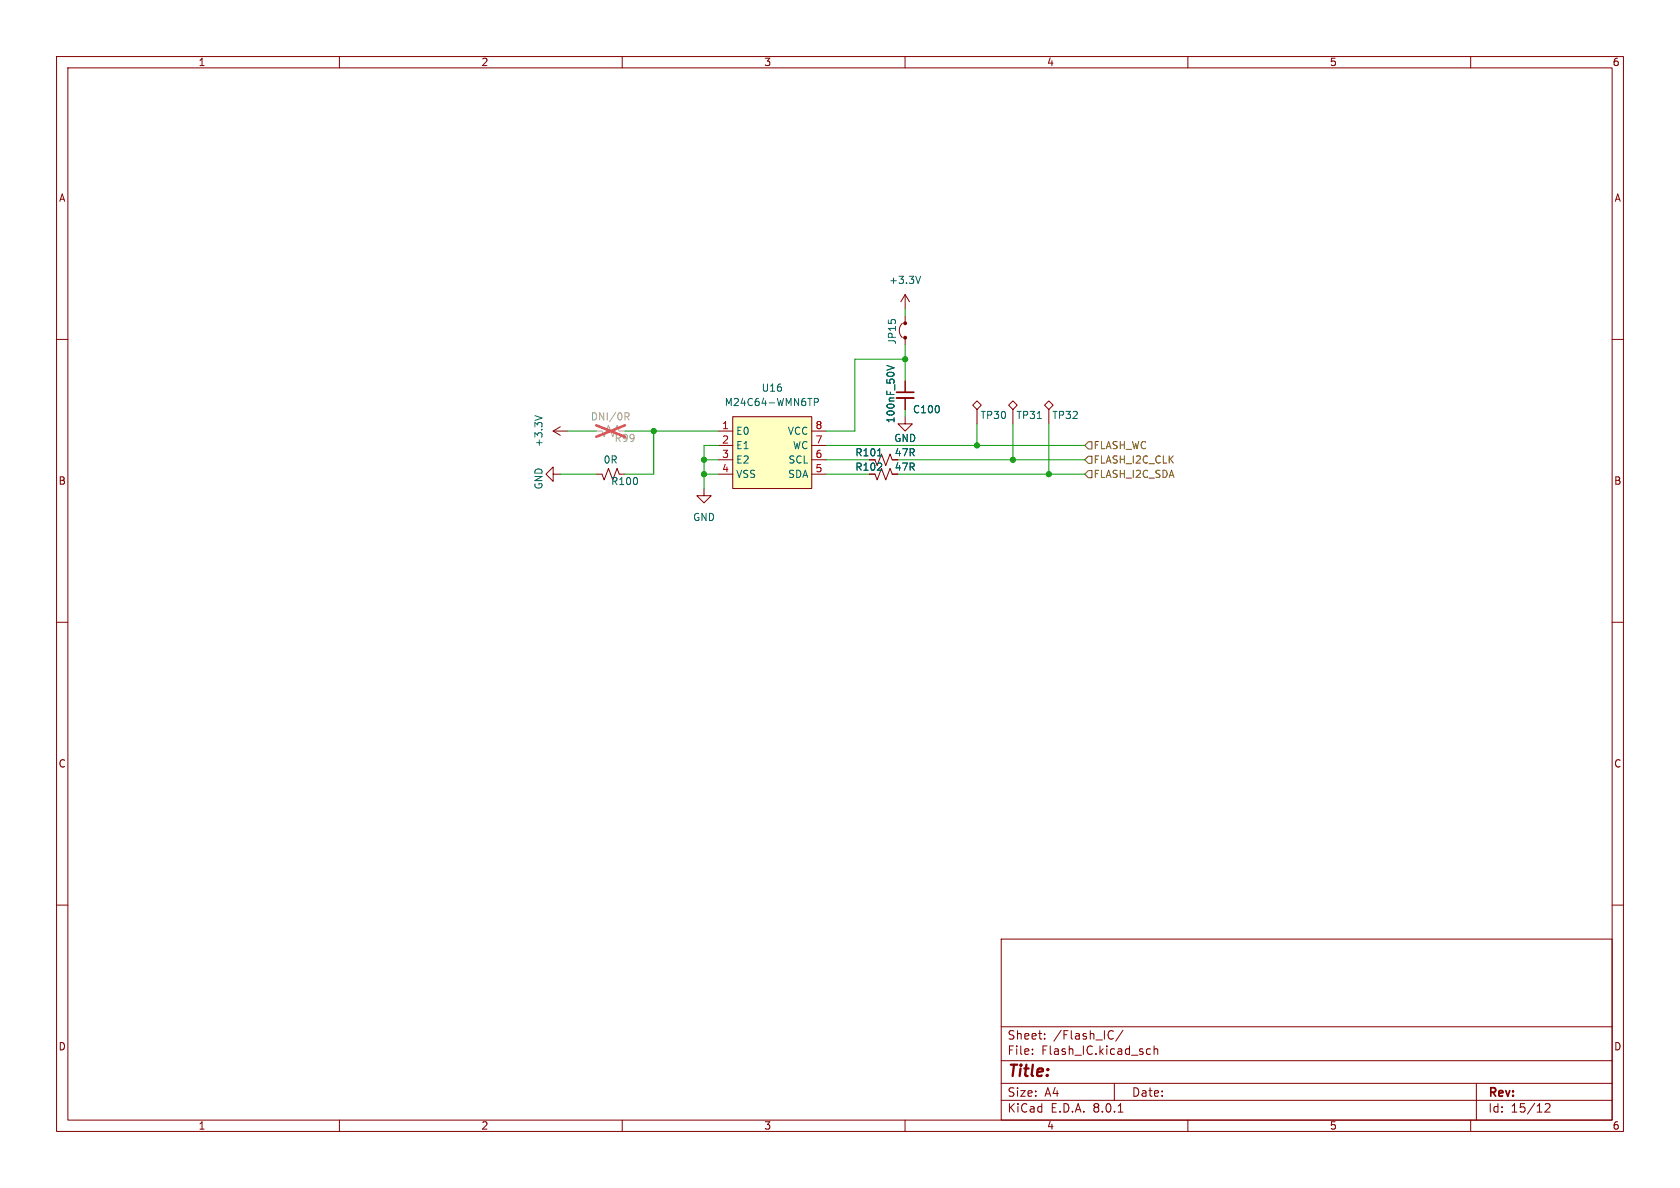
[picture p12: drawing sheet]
<svg xmlns="http://www.w3.org/2000/svg" width="297mm" height="210mm" viewBox="0 0 297 210" stroke-linecap="round" stroke-linejoin="round" font-family="sans-serif">
<g fill="none" stroke="#840000" stroke-width=".18">
<path d="M10 10h277v190h-277zM12 12h273v186h-273zM60 10v2M110 10v2M160 10v2M210 10v2M260 10v2M10 60h2M285 60h2M97.8 76.2h2.5M97.8 76.2l1.3 .8M99.1 75.4l-1.3 .8"/>
<path d="M154.7 81.3l.4 1 .7-2 .8 2 .8-2 .3 1M10 110h2M285 110h2M10 160h2M285 160h2M177 166h108v32h-108zM60 198v2M110 198v2M160 198v2M177 194.5h108M177 191.5h108M177 187.5h108"/>
<path d="M177 181.5h108M182.5 186.3v.1M182.5 185.5v.1M184.7 183.6v.1M184.7 182.8v.1M196.4 182.2l.4 .1M196.8 183.6l-.4 .1M197 191.5v3M197.7 196.6h.8M198.5 182.1l-1.3 2M202.8 186.3h.6M202.8 185.5h.6"/>
<path d="M204 185.5l.2-.1 .4 .1 .1 .9M204 184.9v1.5M210 198v2M260 198v2M261 191.5v6.5M273.2 195.2l.5-.1 .3 .1v.3l-.9 1.1h.9"/>
</g>
<path d="M94.6 73.5l1.2 .4M155.2 80.6h.7" fill="none" stroke="#006464" stroke-width=".18"/>
<path d="M105.4 76.2h1l.4 1 .8-2 .7 2 .8-2 .4 1h1" fill="none" stroke="#a1a1a1" stroke-width=".18"/>
<path d="M110.5 73h.5l.2 .2-.1 .4h-.6M110.8 73.6l.4 .6" fill="none" stroke="#989898" stroke-width=".18"/>
<path d="M105.4 75.2l5.1 2M110.5 75.2l-5.1 2" fill="none" stroke="#e75356" stroke-width=".46"/>
<path d="M129.5 73.7h14v12.7h-14z" fill="#ffffc2"/>
<g fill="none" stroke="#840000" stroke-width=".18">
<path d="M159.5 57.2a1.79 1.79 0 0 0 0 2.5M160 52.1v2.5M160 55.9v1.3M160 59.7v1.3M160 52.1l.8 1.2M160 52.1l-.7 1.2M127 76.2h2.5M127 78.7h2.5M129.5 73.7h14v12.7h-14zM143.5 76.2h2.5M143.5 78.7h2.5M160 73.7v1.2h1.3l-1.3 1.3-1.3-1.3h1.3"/>
<path d="M160 67.3v2M160 70.4v2M172 71.6l.7-.7 .8 .7-.8 .8zM172.7 72.4v2.5M178.3 71.6l.8-.7 .7 .7-.7 .8zM179.1 72.4v2.5M184.7 71.6l.7-.7 .8 .7-.8 .8zM185.4 72.4v2.5M97.8 83.8v-1.2l-1.3 1.2 1.3 1.3v-1.3h1.3M105.4 83.8h1l.4 1 .8-2 .7 2 .8-2 .4 1h1M124.5 86.4v1.2h1.2l-1.2 1.3-1.3-1.3h1.3M127 81.3h2.5"/>
<path d="M127 83.8h2.5M143.5 81.3h2.5M143.5 83.8h2.5M154.7 83.8l.4 1 .7-2 .8 2 .8-2 .3 1"/>
</g>
<path d="M162.7 48.8l-.4 1.3M142.8 70.4h.7M144 71.1l.6-.1 .1-.1-.1-.3-.6-.2v1.3M156.8 64.6l1.3 .4-1.3 .4M183.4 74h.7M155.2 80.6h.7" fill="none" stroke="#006464" stroke-width=".18"/>
<path d="M158.5 70.4h3" fill="none" stroke="#840000" stroke-width=".33"/>
<path d="M158.5 69.3h3" fill="none" stroke="#840000" stroke-width=".3"/>
<g fill="#840000" stroke="#840000" stroke-width=".18">
<circle cx="160" cy="59.7" r=".25"/>
<circle cx="160" cy="57.1" r=".25"/>
</g>
<path d="M192.4 78.1h.6v1.3h-.6l-.6-.7zM192.4 83.2h.6v1.3h-.6l-.6-.7zM192.4 80.6h.6v1.3h-.6l-.6-.6z" fill="none" stroke="#725600" stroke-width=".18"/>
<g fill="none" stroke="#009600" stroke-width=".18">
<path d="M160 54.6v1.3M100.3 76.2h5.1M110.5 76.2h16.5M115.6 76.2v7.6h-5.1M127 78.7h-2.5v7.7M146 78.7h45.8M160 63.5h-8.9v12.7h-5.1M160 61v6.3M160 72.4v1.3M172.7 74.9v3.8M179.1 74.9v6.4M185.4 74.9v8.9"/>
<path d="M99.1 83.8h6.3M124.5 81.3h2.5M124.5 83.8h2.5M146 81.3h7.7M146 83.8h7.7M158.7 81.3h33.1M158.7 83.8h33.1"/>
</g>
<g fill="#009600" stroke="#009600" stroke-width=".18">
<circle cx="185.4" cy="83.8" r=".46"/>
<circle cx="179.1" cy="81.3" r=".46"/>
<circle cx="160" cy="63.5" r=".46"/>
<circle cx="172.7" cy="78.7" r=".46"/>
<circle cx="115.6" cy="76.2" r=".46"/>
<circle cx="124.5" cy="83.8" r=".46"/>
<circle cx="124.5" cy="81.3" r=".46"/>
</g>
<text font-size="2.8" fill="#840000" x="178" y="190.9">Title:</text>
<g font-size="2.1" fill="#840000">
<text x="178" y="184">Sheet:</text>
<text x="186.2" y="184">/Flash_IC/</text>
<text x="178" y="186.7">File:</text>
<text x="184.1" y="186.7">Flash_IC.kicad_sch</text>
<text x="178" y="196.9">KiCad</text>
<text x="178" y="194.1">Size:</text>
<text x="184.7" y="194.1">A4</text>
<text x="185.7" y="196.9">E.D.A.</text>
<text x="193.3" y="196.9">8.0.1</text>
<text x="200" y="194.1">Date:</text>
<text x="263" y="194.3">Rev:</text>
<text x="263" y="196.9">Id:</text>
<text x="267.1" y="196.9">15/12</text>
</g>
<g font-size="1.8" fill="#840000">
<text x="35" y="11.9">1</text>
<text x="85" y="11.9">2</text>
<text x="135" y="11.9">3</text>
<text x="185" y="11.9">4</text>
<text x="235" y="11.9">5</text>
<text x="285" y="11.9">6</text>
<text x="10.3" y="35.9">A</text>
<text x="285.3" y="35.9">A</text>
<text x="151.1" y="80.9">R101</text>
<text x="151.1" y="83.4">R102</text>
<text x="158.1" y="80.9">47R</text>
<text x="158.1" y="83.4">47R</text>
<text x="10.3" y="85.9">B</text>
<text x="285.3" y="85.9">B</text>
<text x="10.3" y="135.9">C</text>
<text x="285.3" y="135.9">C</text>
<text x="10.3" y="185.9">D</text>
<text x="285.3" y="185.9">D</text>
<text x="35" y="199.9">1</text>
<text x="85" y="199.9">2</text>
<text x="135" y="199.9">3</text>
<text x="185" y="199.9">4</text>
<text x="235" y="199.9">5</text>
<text x="285" y="199.9">6</text>
</g>
<g font-size="1.8" fill="#006464">
<text x="157.1" y="50.4">+3.3V</text>
<text x="158.6" y="61" transform="rotate(-90 158.6 61)">JP15</text>
<text x="128" y="72">M24C64-WMN6TP</text>
<text x="134.5" y="69.4">U16</text>
<text x="130" y="77.1">E0</text>
<text x="139.2" y="77.1">VCC</text>
<text x="158.3" y="74.9" transform="rotate(-90 158.3 74.9)">100nF_50V</text>
<text x="161.3" y="73.3">C100</text>
<text x="173.2" y="74.3">TP30</text>
<text x="179.6" y="74.3">TP31</text>
<text x="185.9" y="74.3">TP32</text>
<text x="96.1" y="79.1" transform="rotate(-90 96.1 79.1)">+3.3V</text>
<text x="106.6" y="82.1">0R</text>
<text x="130" y="79.6">E1</text>
<text x="130" y="82.1">E2</text>
<text x="139.3" y="82.1">SCL</text>
<text x="140.1" y="79.6">WC</text>
<text x="158" y="78.3">GND</text>
<text x="96.1" y="86.6" transform="rotate(-90 96.1 86.6)">GND</text>
<text x="107.9" y="86">R100</text>
<text x="130" y="84.7">VSS</text>
<text x="139.2" y="84.7">SDA</text>
<text x="122.4" y="92.3">GND</text>
</g>
<g font-size="1.8" fill="#989898">
<text x="104.3" y="74.5">DNI/0R</text>
<text x="108.5" y="78.3">R99</text>
</g>
<g font-size="1.8" fill="#a90000">
<text x="127.6" y="75.9">1</text>
<text x="144.1" y="75.9">8</text>
<text x="127.6" y="78.5">2</text>
<text x="127.6" y="81">3</text>
<text x="127.6" y="83.6">4</text>
<text x="144.1" y="83.6">5</text>
<text x="144.1" y="81">6</text>
<text x="144.1" y="78.5">7</text>
</g>
<g font-size="1.8" fill="#725600">
<text x="193.2" y="82.1">FLASH_I2C_CLK</text>
<text x="193.2" y="79.6">FLASH_WC</text>
<text x="193.2" y="84.7">FLASH_I2C_SDA</text>
</g>
</svg>
